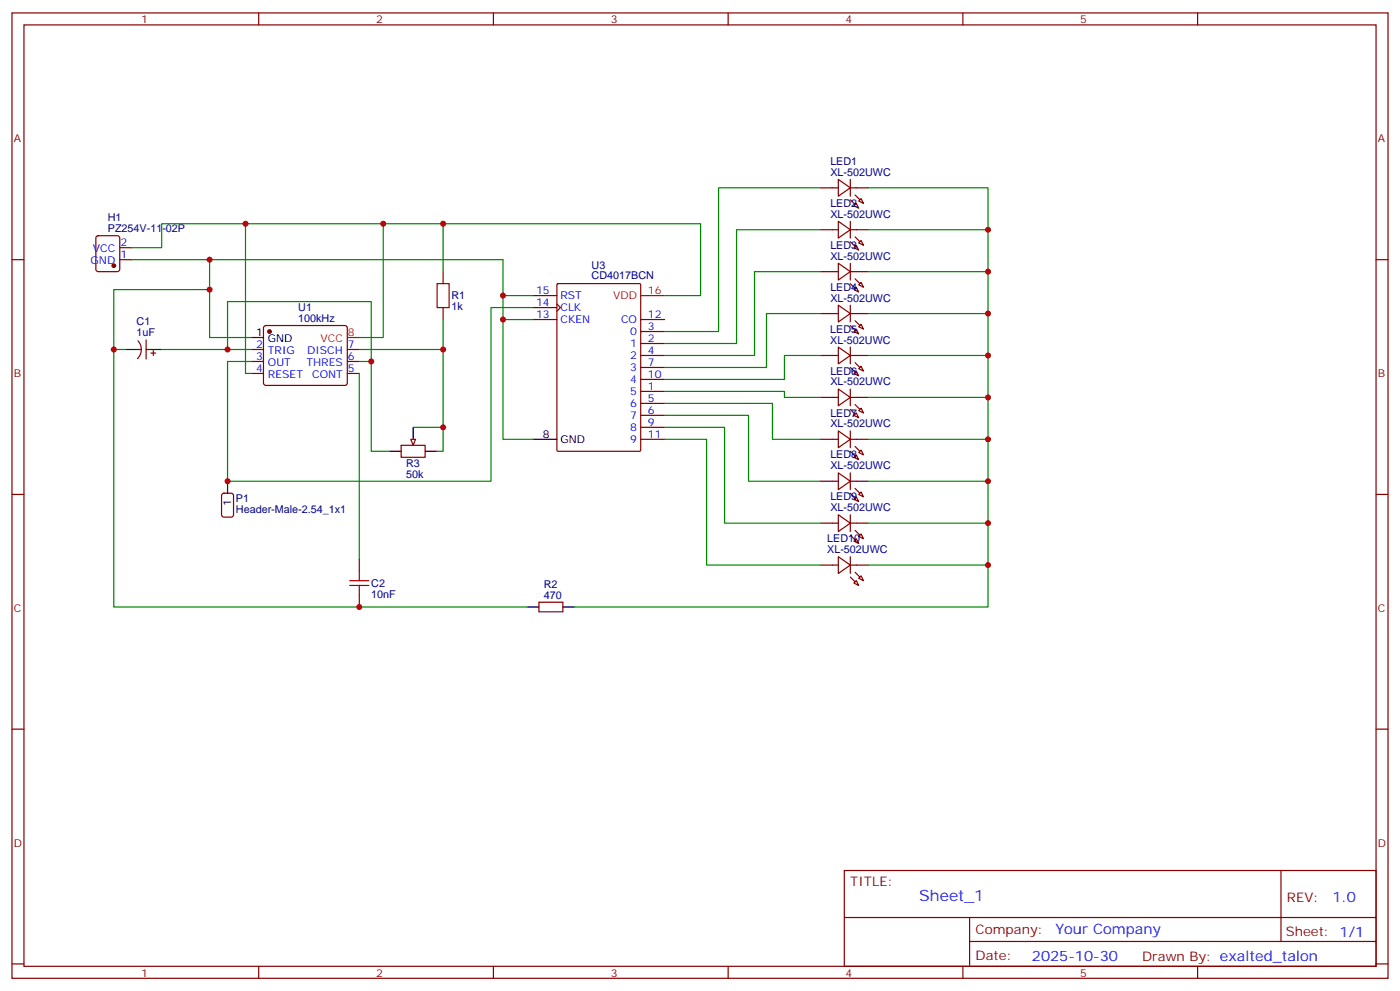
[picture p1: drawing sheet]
<svg xmlns="http://www.w3.org/2000/svg" width="412mm" height="292mm" viewBox="0 0 412 292" stroke-linecap="round" stroke-linejoin="round" font-family="sans-serif">
<g fill="none" stroke="#870000" stroke-width=".35">
<path d="M3.5 3.8h405.4v284.3h-405.4zM7.1 7.3h398.2v277.3h-398.2zM76.2 3.8v3.5M145.3 3.8v3.5M214.5 3.8v3.5M283.6 3.8v3.5M352.8 3.8v3.5M3.5 76.5h3.6M28.5 69.6l.4-.2h5.7l.6 .5 .1 9.4-.5 .7h-5.9l-.6-.5-.1-9.4zM35.3 76.5h3.5M35.3 73h3.5M405.3 76.5h3.6"/>
<path d="M77.8 96.1l.5-.2h23.3l.5 .2 .2 .5-.1 16.5-.6 .4h-23.6l-.4-.7v-16.2zM130.5 80v3.5M130.5 90.6v3.5M40.6 102.9h1M40.7 100.4a3.8 3.8 0 0 1-.2 5.2M43 102.9h1.1M43 100.1v5.7M44.4 104h1.5M45.2 103.3v1.4M74.1 102.9h3.5M74.1 106.5h3.5M74.1 110h3.5"/>
<path d="M102.3 102.9h3.5M102.3 106.5h3.5M102.3 110h3.5M118.2 131.2h7v3.5h-7zM3.5 145.6h3.6M65.5 145.5l.5-.2h2.1l.6 .4 .1 5.9-.5 .7h-2.3l-.7-.4v-5.9zM405.3 145.6h3.6M105.8 164.7v3.5M105.8 175.3v3.5M158.7 177.4h7.1v2.8h-7.1zM3.5 214.8h3.6M405.3 214.8h3.6"/>
<path d="M248.7 256.4h156.6v28.2h-156.6zM377.3 256.4v20.9M248.7 270.2h156.5M285.6 277.3h119.6M285.6 270.2v14.2M3.5 283.9h3.6M76.2 284.6v3.5M145.3 284.6v3.5M214.5 284.6v3.5M283.6 284.6v3.5M352.8 284.6v3.5M405.3 283.9h3.6"/>
</g>
<g fill="#870000" stroke="#870000" stroke-width=".35">
<circle cx="79.4" cy="97.6" r=".53"/>
<circle cx="33.5" cy="78.2" r=".53"/>
</g>
<path d="M74.1 99.4h3.5M37 102.9h3.6M44.1 102.9h3.5M114.7 132.9h3.5M121.7 125.9v3.5M125.2 132.9h3.6M67 141.7v3.6M155.2 178.8h3.5M165.8 178.8h3.5" fill="none" stroke="#000" stroke-width=".35"/>
<path d="M102.3 99.4h3.5" fill="none" stroke="#f00" stroke-width=".35"/>
<path d="M128.8 83.5h3.5v7.1h-3.5zM103 172.4h5.7M103 171h5.7M105.8 168.2v2.8M105.8 172.4v2.9" fill="none" stroke="#a10000" stroke-width=".35"/>
<path d="M121 129.4h1.4l-.7 1.8z" fill="#f0f0f0" stroke="#870000" stroke-width=".35"/>
<g fill="none" stroke="#870000" stroke-width=".35">
<path d="M241.7 55.3h5.2M246.9 52.8l3.6 2.5-3.6 2.5zM250.5 55.3h5.3M250.5 52.8v5M252.9 59.2l.7-.7 .8 1.4zM241.7 67.7h5.2M246.9 65.2l3.6 2.5-3.6 2.4zM246.9 77.5l3.6 2.5-3.6 2.5zM250.5 65.2v4.9M250.5 77.5v5M250.5 67.7h5.3M251.5 60.6l.7-.7 .7 1.4z"/>
<path d="M251.5 73l.7-.8 .7 1.5zM252.9 71.5l.7-.7 .8 1.4zM157 94.1h7M157 87.1h7M157 90.6h7M164 89.5l1.1 1.1-1.1 1.1M164.1 83.7l.3-.2h24l.3 .2v48.9l-.2 .3h-24.1l-.3-.2zM188.7 97.6h7.1M188.7 94.1h7.1M241.7 80h5.2M241.7 92.4h5.2M246.9 89.9l3.6 2.5-3.6 2.4z"/>
<path d="M250.5 89.9v4.9M250.5 80h5.3M250.5 92.4h5.3M251.5 85.3l.7-.7 .7 1.4zM251.5 97.6l.7-.7 .7 1.5zM252.9 83.9l.7-.7 .8 1.4zM252.9 96.2l.7-.7 .8 1.4zM188.7 104.7h7.1M188.7 115.3h7.1M188.7 101.2h7.1M188.7 118.8h7.1M188.7 108.2h7.1"/>
<path d="M188.7 111.8h7.1M241.7 104.7h5.2M241.7 117.1h5.2M246.9 102.2l3.6 2.5-3.6 2.5zM246.9 114.6l3.6 2.5-3.6 2.4zM250.5 102.2v5M250.5 114.6v4.9M250.5 104.7h5.3M250.5 117.1h5.3M251.5 110l.7-.7 .7 1.4zM252.9 108.6l.7-.7 .8 1.4zM188.7 129.4h7.1"/>
<path d="M188.7 122.3h7.1M188.7 125.9h7.1M241.7 129.4h5.2M246.9 126.9l3.6 2.5-3.6 2.5zM246.9 139.3l3.6 2.4-3.6 2.5zM250.5 126.9v5M250.5 139.3v4.9M250.5 129.4h5.3M251.5 122.3l.7-.7 .7 1.4zM251.5 134.7l.7-.7 .7 1.4zM252.9 120.9l.7-.7 .8 1.4zM252.9 133.3l.7-.7 .8 1.4z"/>
<path d="M241.7 141.7h5.2M241.7 154.1h5.2M246.9 151.6l3.6 2.5-3.6 2.5zM250.5 151.6v5M250.5 141.7h5.3M250.5 154.1h5.3M251.5 159.4l.7-.7 .7 1.4zM252.2 146.3l.7 1.4-1.4-.7zM252.9 145.6l.7-.7 .8 1.4zM252.9 158l.7-.7 .8 1.4zM241.7 166.4h5.2M246.9 164l3.6 2.4-3.6 2.5z"/>
<path d="M250.5 164v4.9M250.5 166.4h5.3M251.5 171.7l.7-.7 .7 1.4zM252.9 170.3l.7-.7 .8 1.4z"/>
</g>
<g fill="#870000" stroke="#870000" stroke-width=".35">
<path d="M251.9 57.4l1.4 1.4z"/>
<path d="M250.5 58.8l1.4 1.5z"/>
<path d="M251.9 69.8l1.4 1.4z"/>
<path d="M250.5 71.2l1.4 1.4z"/>
<path d="M251.9 82.1l1.4 1.4z"/>
<path d="M250.5 83.5l1.4 1.4z"/>
<path d="M251.9 94.5l1.4 1.4z"/>
<path d="M250.5 95.9l1.4 1.4z"/>
<path d="M251.9 106.8l1.4 1.4z"/>
<path d="M250.5 108.2l1.4 1.4z"/>
<path d="M251.9 119.2l1.4 1.4z"/>
<path d="M250.5 120.6l1.4 1.4z"/>
<path d="M251.9 131.5l1.4 1.4z"/>
<path d="M250.5 132.9l1.4 1.4z"/>
<path d="M251.9 143.9l1.4 1.4z"/>
<path d="M250.5 145.3l1.4 1.4z"/>
<path d="M251.9 156.2l1.4 1.4z"/>
<path d="M250.5 157.6l1.4 1.4z"/>
<path d="M251.9 168.6l1.4 1.4z"/>
<path d="M250.5 170l1.4 1.4z"/>
</g>
<g fill="none" stroke="#008700" stroke-width=".35">
<path d="M241.7 55.3h-30v42.3h-15.9M255.8 55.3h35.2v123.5h-121.7M38.8 73h8.8v-7.1h65.3v33.5h-7.1M38.8 76.5h22.9v8.8h-28.2v17.6M61.7 76.5h86.5v52.9h8.8M72.3 65.9v44.1h1.8M112.9 65.9h17.6v14.1M130.5 65.9h75.9v21.2h-10.6M241.7 67.7h-24.7v33.5h-21.2M255.8 67.7h35.2M61.7 85.3v14.1h12.4M130.5 94.1v8.8h-24.7"/>
<path d="M148.2 87.1h8.8M148.2 94.1h8.8M157 90.6h-12.4v51.1h-77.6v-35.2h7.1M241.7 80h-19.5v24.7h-26.4M241.7 92.4h-15.9v15.8h-30M255.8 80h35.2M255.8 92.4h35.2M37 102.9h-3.5v75.9h121.7M47.6 102.9h19.4M74.1 102.9h-7.1v-14.1h42.4v17.7M105.8 106.5h3.6v26.4h5.3M105.8 110v54.7"/>
<path d="M130.5 102.9v30h-1.7M195.8 115.3h35.3v1.8h10.6M195.8 118.8h31.7v10.6h14.2M241.7 104.7h-10.6v7.1h-35.3M255.8 104.7h35.2M255.8 117.1h35.2M121.7 125.9h8.8M195.8 122.3h24.7v19.4h21.2M195.8 125.9h17.6v28.2h28.3M195.8 129.4h12.3v37h33.6M255.8 129.4h35.2M255.8 141.7h35.2"/>
<path d="M255.8 154.1h35.2M255.8 166.4h35.2"/>
</g>
<path d="M157 129.4h7" fill="none" stroke="#000" stroke-width=".35"/>
<path d="M188.7 87.1h7.1" fill="none" stroke="#f00" stroke-width=".35"/>
<g fill="#c00">
<circle cx="112.9" cy="65.9" r=".88"/>
<circle cx="130.5" cy="102.9" r=".88"/>
<circle cx="109.4" cy="106.5" r=".88"/>
<circle cx="67" cy="102.9" r=".88"/>
<circle cx="61.7" cy="76.5" r=".88"/>
<circle cx="61.7" cy="85.3" r=".88"/>
<circle cx="33.5" cy="102.9" r=".88"/>
<circle cx="72.3" cy="65.9" r=".88"/>
<circle cx="130.5" cy="125.9" r=".88"/>
<circle cx="130.5" cy="65.9" r=".88"/>
<circle cx="67" cy="141.7" r=".88"/>
<circle cx="148.2" cy="87.1" r=".88"/>
<circle cx="148.2" cy="94.1" r=".88"/>
<circle cx="105.8" cy="178.8" r=".88"/>
<circle cx="291" cy="67.7" r=".88"/>
<circle cx="291" cy="80" r=".88"/>
<circle cx="291" cy="92.4" r=".88"/>
<circle cx="291" cy="104.7" r=".88"/>
<circle cx="291" cy="117.1" r=".88"/>
<circle cx="291" cy="129.4" r=".88"/>
<circle cx="291" cy="141.7" r=".88"/>
<circle cx="291" cy="154.1" r=".88"/>
<circle cx="291" cy="166.4" r=".88"/>
</g>
<text font-size="4.6" fill="#00f" x="270.8" y="265.4">Sheet_1</text>
<g font-size="4.2" fill="#00f">
<text x="392.5" y="265.7">1.0</text>
<text x="310.9" y="275.2">Your Company</text>
<text x="304" y="283">2025-10-30</text>
</g>
<g font-size="3.9" fill="#800">
<text x="250.5" y="261">TITLE:</text>
<text x="379.1" y="265.7">REV:</text>
<text x="287.4" y="275.2">Company:</text>
<text x="378.7" y="275.8">Sheet: 1/1</text>
<text x="287.4" y="282.9">Date:</text>
<text x="336.4" y="282.9">Drawn By: exalted_talon</text>
</g>
<g font-size="3.2" fill="#800">
<text x="41.6" y="6.8">1</text>
<text x="110.8" y="6.8">2</text>
<text x="179.9" y="6.8">3</text>
<text x="249.1" y="6.8">4</text>
<text x="318.2" y="6.8">5</text>
<text x="4.1" y="41.9">A</text>
<text x="405.9" y="41.9">A</text>
<text x="4.1" y="111.1">B</text>
<text x="405.9" y="111.1">B</text>
<text x="4.1" y="180.2">C</text>
<text x="405.9" y="180.2">C</text>
<text x="4.1" y="249.3">D</text>
<text x="405.9" y="249.3">D</text>
<text x="41.6" y="287.6">1</text>
<text x="110.8" y="287.6">2</text>
<text x="179.9" y="287.6">3</text>
<text x="249.1" y="287.6">4</text>
<text x="318.2" y="287.6">5</text>
</g>
<g font-size="3.2" fill="#000080">
<text x="244.6" y="51.8">XL-502UWC</text>
<text x="244.6" y="48.7">LED1</text>
<text x="31.8" y="65.1">H1</text>
<text x="244.6" y="64.1">XL-502UWC</text>
<text x="244.6" y="61">LED2</text>
<text x="31.8" y="68.4">PZ254V-11-02P</text>
<text x="244.6" y="76.5">XL-502UWC</text>
<text x="244.6" y="73.3">LED3</text>
<text x="174.3" y="82.3">CD4017BCN</text>
<text x="174.3" y="79.1">U3</text>
<text x="133" y="88.2">R1</text>
<text x="244.6" y="88.8">XL-502UWC</text>
<text x="244.6" y="85.7">LED4</text>
<text x="40.2" y="95.9">C1</text>
<text x="87.9" y="94.7">100kHz</text>
<text x="87.9" y="91.5">U1</text>
<text x="133" y="91.4">1k</text>
<text x="40.2" y="99.1">1uF</text>
<text x="244.5" y="101.2">XL-502UWC</text>
<text x="244.5" y="98">LED5</text>
<text x="244.6" y="113.5">XL-502UWC</text>
<text x="244.6" y="110.3">LED6</text>
<text x="244.6" y="125.9">XL-502UWC</text>
<text x="244.6" y="122.7">LED7</text>
<text x="119.6" y="137.7">R3</text>
<text x="244.6" y="135">LED8</text>
<text x="119.6" y="140.8">50k</text>
<text x="244.6" y="138.2">XL-502UWC</text>
<text x="69.5" y="147.8">P1</text>
<text x="244.6" y="147.4">LED9</text>
<text x="69.5" y="151">Header-Male-2.54_1x1</text>
<text x="244.6" y="150.6">XL-502UWC</text>
<text x="243.7" y="159.7">LED10</text>
<text x="243.7" y="162.9">XL-502UWC</text>
<text x="109.4" y="172.9">C2</text>
<text x="160.2" y="173.1">R2</text>
<text x="109.4" y="176.1">10nF</text>
<text x="160.2" y="176.3">470</text>
</g>
<g font-size="3.2" fill="#00f">
<text x="26.7" y="77.9">GND</text>
<text x="27.4" y="74.4">VCC</text>
<text x="35.5" y="76.1">1</text>
<text x="35.5" y="72.6">2</text>
<text x="157.9" y="86.7">15</text>
<text x="165.1" y="88.1">RST</text>
<text x="157.9" y="90.2">14</text>
<text x="157.9" y="93.8">13</text>
<text x="165.1" y="91.7">CLK</text>
<text x="165.1" y="95.2">CKEN</text>
<text x="183" y="95.2">CO</text>
<text x="190.9" y="93.8">12</text>
<text x="185.7" y="98.7">0</text>
<text x="190.9" y="100.8">2</text>
<text x="190.9" y="97.3">3</text>
<text x="75.4" y="102.6">2</text>
<text x="75.4" y="106.1">3</text>
<text x="78.9" y="104.4">TRIG</text>
<text x="78.9" y="107.9">OUT</text>
<text x="90.3" y="107.9">THRES</text>
<text x="90.5" y="104.4">DISCH</text>
<text x="102.5" y="106.1">6</text>
<text x="102.5" y="102.6">7</text>
<text x="185.7" y="102.2">1</text>
<text x="185.7" y="105.8">2</text>
<text x="190.9" y="104.4">4</text>
<text x="190.9" y="107.9">7</text>
<text x="75.4" y="109.6">4</text>
<text x="78.9" y="111.4">RESET</text>
<text x="92" y="111.4">CONT</text>
<text x="102.5" y="109.6">5</text>
<text x="185.7" y="109.3">3</text>
<text x="185.7" y="112.8">4</text>
<text x="190.9" y="111.4">10</text>
<text x="185.7" y="116.3">5</text>
<text x="185.7" y="119.9">6</text>
<text x="190.9" y="114.9">1</text>
<text x="190.9" y="118.5">5</text>
<text x="185.7" y="123.4">7</text>
<text x="190.9" y="122">6</text>
<text x="190.9" y="125.5">9</text>
<text x="185.7" y="126.9">8</text>
<text x="185.7" y="130.5">9</text>
<text x="190.9" y="129">11</text>
</g>
<g font-size="3.2" fill="#f00">
<text x="180.6" y="88.1">VDD</text>
<text x="190.9" y="86.7">16</text>
<text x="94.4" y="100.8">VCC</text>
<text x="102.5" y="99.1">8</text>
</g>
<g font-size="3.2">
<text x="75.4" y="99.1">1</text>
<text x="78.9" y="100.8">GND</text>
<text x="159.9" y="129">8</text>
<text x="165.1" y="130.5">GND</text>
<text x="68.1" y="149.1" transform="rotate(-90 68.1 149.1)">1</text>
</g>
</svg>
